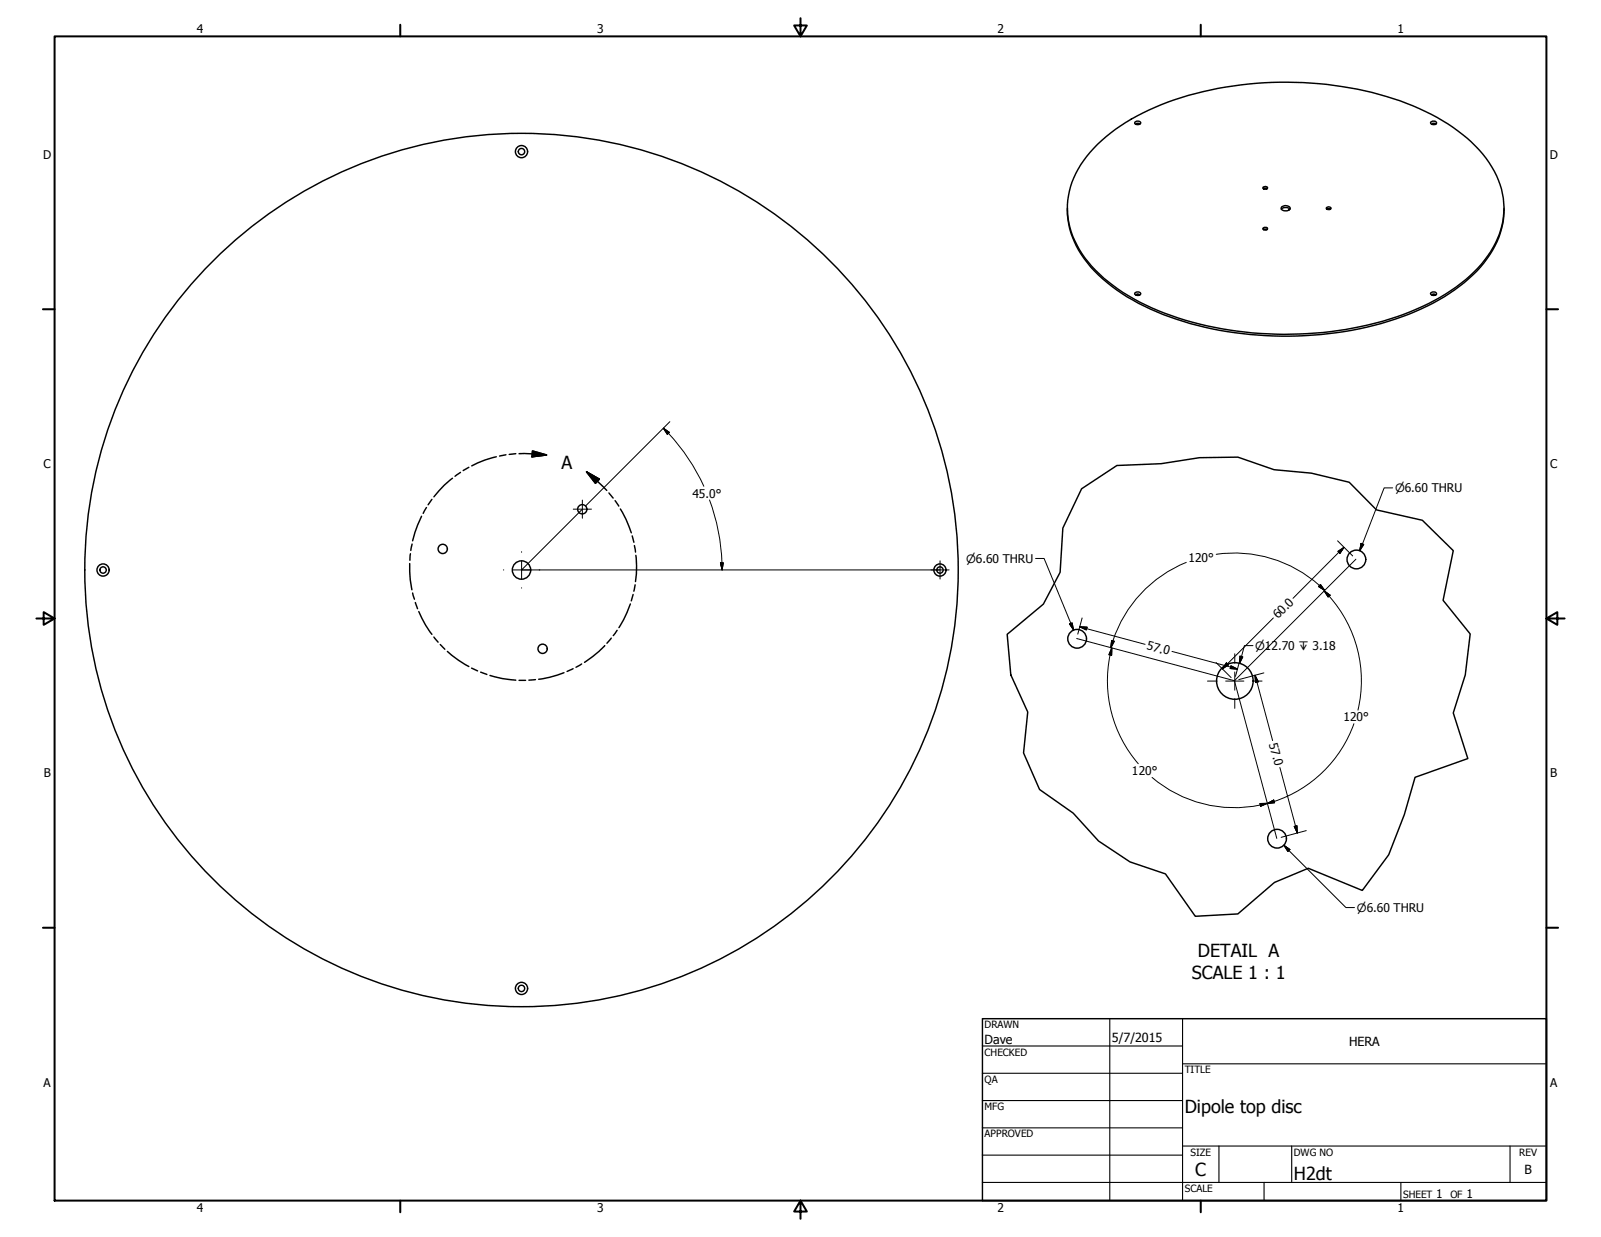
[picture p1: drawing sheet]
<svg xmlns="http://www.w3.org/2000/svg" width="559mm" height="432mm" viewBox="0 0 559 432" stroke-linecap="round" stroke-linejoin="round" font-family="sans-serif">
<!-- layer: Visible (ANSI) -->
<g fill="none" stroke="#000" stroke-width=".51">
<path d="M383.1 50.4a78.8 78.8 0 0 1 36.8-18.4 125 125 0 0 1 73.3 5 59.2 59.2 0 0 1 26.5 19.8 27.4 27.4 0 0 1-1.5 34 64.1 64.1 0 0 1-28.4 19 124.3 124.3 0 0 1-85.5-1.3 59 59 0 0 1-26.6-19.9 27.4 27.4 0 0 1 1.6-34zM396.1 42.7a1.2 1.2 0 0 1 2 .3 1.24 1.24 0 0 1-2.1-.1zM396.6 43.2l.8-.1 .2 .3-.3-.2-.7 .2zM499.4 42.7a1.09 1.09 0 0 1 1.1-.4 1.09 1.09 0 0 1 .8 .9 1.14 1.14 0 0 1-1.1 .3 1.14 1.14 0 0 1-.8-.8zM499.8 43.4a.61 .61 0 0 1 .6-.4 .61 .61 0 0 1 .6 .4M499.9 43.4l.2-.2 .8 .2M372.6 72.7a31.4 31.4 0 0 0 10.8 23.3 75.5 75.5 0 0 0 32.1 17 126 126 0 0 0 76-3.2 64.3 64.3 0 0 0 26.4-18 29.3 29.3 0 0 0 7.1-19.1M441 65.9l.5-.2 .7 .2a.88 .88 0 0 1-1.4-.4 .82 .82 0 0 1 .9-.4 .82 .82 0 0 1 .6 .7l-.1 .1M447.2 73a2.23 2.23 0 0 1 3 0M447.4 72.2a1.75 1.75 0 0 1 2.9 .8 1.89 1.89 0 0 1-3.1-.4zM463.1 73h1.2a.73 .73 0 0 1-.8 .2 .73 .73 0 0 1-.5-.7 .84 .84 0 0 1 .9-.3 .84 .84 0 0 1 .6 .7l-.2 .1M441 80.1h1.2a.82 .82 0 0 1-.8 .2 .82 .82 0 0 1-.6-.6 .82 .82 0 0 1 .9-.4 .82 .82 0 0 1 .6 .7l-.1 .1"/>
<path d="M396.1 102.3a1.2 1.2 0 0 1 2 .3 1.24 1.24 0 0 1-2.1-.1zM396.6 102.8l.8-.1 .2 .4-.5-.3-.5 .3zM499.4 102.3a1.09 1.09 0 0 1 1.1-.4 1.09 1.09 0 0 1 .8 .9 1.14 1.14 0 0 1-1.1 .4 1.14 1.14 0 0 1-.8-.9zM499.8 103.1a.61 .61 0 0 1 .6-.4 .61 .61 0 0 1 .6 .4M499.9 103.1l.5-.3 .5 .3"/>
<circle cx="182" cy="52.9" r="2.13"/>
<circle cx="182" cy="52.9" r="1.11"/>
<circle cx="203.2" cy="177.8" r="1.62"/>
<circle cx="36" cy="199" r="2.13"/>
<circle cx="36" cy="199" r="1.11"/>
<circle cx="154.5" cy="191.6" r="1.62"/>
<circle cx="182" cy="199" r="3.2"/>
<circle cx="182" cy="199" r="152.4"/>
<circle cx="328.1" cy="199" r="2.13"/>
<circle cx="328.1" cy="199" r="1.11"/>
<circle cx="473.4" cy="195.3" r="3.3"/>
<circle cx="189.4" cy="226.5" r="1.62"/>
<circle cx="376" cy="223" r="3.3"/>
<circle cx="431" cy="237.7" r="6.4"/>
<circle cx="445.7" cy="292.8" r="3.3"/>
<circle cx="182" cy="345" r="2.13"/>
<circle cx="182" cy="345" r="1.11"/>
</g>
<!-- layer: Break Line (ANSI) -->
<path d="M377.5 170.6l12.3-8.1 15.5-.6 13.4-2.1 13.4-.2 12.6 4.4 13 1.2 13.2 3.1 9.5 9.7 16 3.6 10.8 10.6-3.5 17.3 9.4 11.8-1.7 14.3-4.2 13.3 5.1 15.9-18.4 6.5-3.7 13.1-5.5 14-9.2 12.4-18.9-7.7-11.8 4.9-12.7 11-14.9 .8-10.4-14.7-12.4-4.2-11-7.3-8.8-9.8-11.8-8.2-5.5-12.8 1.4-14.3-5.9-12.9-1.3-14.2 12.7-10.5 5.8-11.1 1-15.5z" fill="none" stroke="#000" stroke-width=".51"/>
<!-- layer: Detail Boundary (ANSI) -->
<g fill="none" stroke="#000" stroke-width=".51">
<path d="M173.2 159.4a32.8 32.8 0 0 0-8.5 3.2M176.6 158.8l-2.2 .4M180 158.4l-2.3 .2M181.2 158.4l9.6 .4M185.9 157.4l4.9 1.4-5.1 .6zM148.8 177.2l-1.1 2M150.7 174.3l-1.3 1.9M157.9 166.9a32.4 32.4 0 0 0-6.5 6.5M160.7 164.9l-1.9 1.3M163.6 163.1l-1.9 1.2M204.7 164.7l4.5 2.6-1.4 1.4zM204.7 164.7l7.1 6.5"/>
<path d="M212.5 172.1l1.5 1.8M214.7 174.8l1.3 1.9M216.5 177.7a36.8 36.8 0 0 1 3.8 8.3M143 196.7v.1a35.7 35.7 0 0 0 .8 9.1M143.3 193.3l-.2 2.3M143.8 189.9l-.4 2.3M147.1 180.2l-2.3 5.6-.8 3M220.7 187.1l.5 2.2M221.4 190.4l.4 2.3M221.9 193.9a33.1 33.1 0 0 1-.1 9.1M144 207l.7 2.2M145 210.3l.7 2.2"/>
<path d="M146.2 213.5a33.3 33.3 0 0 0 4.5 7.9M220 210.8l-.2 .5a33.8 33.8 0 0 1-3.8 7.8M221 207.5l-.7 2.2M221.7 204.2l-.5 2.2M151.4 222.4l1.5 1.8M153.7 225l1.6 1.6M156.1 227.4a36.8 36.8 0 0 0 7.5 5.3M164.6 233.2l2.1 1M167.8 234.6l2.1 .9M171 235.8a35.6 35.6 0 0 0 9 1.6M181.2 237.5h2.3M186.9 237.2l-2.3 .2"/>
<path d="M196.8 234.8a34.7 34.7 0 0 1-8.8 2.3M200 233.4l-2.1 1M203 231.8l-2 1.1M211.1 225.4a33.8 33.8 0 0 1-7.1 5.8M213.4 222.8l-1.6 1.7M215.4 220l-1.3 1.9"/>
</g>
<path d="M185.7 159.4l5.1-.6zM185.9 157.4l4.9 1.4-5.1 .6zM204.7 164.7l4.5 2.6zM204.7 164.7l4.5 2.6-1.4 1.4z" fill="#000" stroke="#000" stroke-width=".51"/>
<!-- layer: Border (ANSI) -->
<g fill="none" stroke="#000" stroke-width=".7">
<path d="M19 12.7h520.8v406.4h-520.8zM139.7 8.6v4.1M279.4 6.3v6.4l-2.2-3.8h4.4l-2.2 3.8M419.1 8.6v4.1M15 107.9h4M539.8 107.9h4M12.7 215.9h6.3l-3.8-2.2v4.4l3.8-2.2M539.8 215.9l3.8 2.2v-4.4l-3.8 2.2h6.3M15 323.8h4M539.8 323.8h4M139.7 419.1v4.1M279.4 419.1l2.2 3.8h-4.4l2.2-3.8v6.3"/>
<path d="M419.1 419.1v4.1"/>
</g>
<!-- layer: Title (ANSI) -->
<g fill="none" stroke="#000" stroke-width=".38">
<path d="M387.3 355.6v63.5M412.7 355.6v63.5M342.9 365.1h69.8M342.9 374.6h69.8M412.7 371.3h127.1M342.9 384.2h69.8M342.9 393.7h69.8M342.9 412.7h196.9M342.9 403.2h69.8M412.7 400h127.1M425.4 400v12.7M441.2 412.7v6.4"/>
<path d="M450.8 400v12.7M488.9 412.7v6.4M527 400v12.7"/>
</g>
<path d="M342.9 355.6h196.9v63.5h-196.9z" fill="none" stroke="#000" stroke-width=".51"/>
<!-- layer: Sketch Geometry (ANSI) -->
<path d="M203.3 177.7l-21.2 21.2h146M473.3 195.2l-42.5 42.4M375.8 222.9l55 14.7 14.8 55.1" fill="none" stroke="#000" stroke-width=".35"/>
<!-- layer: Symbol (ANSI) -->
<path d="M486.1 170.3h-3l-8.5 21.9M361.4 194.9h3l10.3 25M475 189.7l1 .4-1.4 2.1zM373.3 217.8l.9-.4 .5 2.5zM432.8 229l1 .3-1.2 2.3zM437.3 225.4h-3l-1.7 6.2M448.1 295.1l2.1 1.4-.7 .7zM448.1 295.1l21.7 21.7h3" fill="none" stroke="#000" stroke-width=".35"/>
<path d="M475 189.7l-.4 2.5zM475 189.7l1 .4-1.4 2.1zM373.3 217.8l1.4 2.1zM373.3 217.8l.9-.4 .5 2.5zM432.8 229l-.2 2.6zM432.8 229l1 .3-1.2 2.3zM448.1 295.1l2.1 1.4zM448.1 295.1l2.1 1.4-.7 .7z" fill="#000" stroke="#000" stroke-width=".35"/>
<!-- layer: Center Mark (ANSI) -->
<g fill="none" stroke="#000" stroke-width=".35">
<path d="M200.1 177.7h6.3M203.3 174.6v6.3M175.7 198.9h.1M178.9 198.9h6.3M182.1 192.6v.2M182.1 195.8v6.3M188.2 198.9h.2M324.9 198.9h6.4M328.1 195.8v6.3M182.1 205.2v.1M421.4 237.7h3.4M427.8 237.7h6.3"/>
<path d="M431 228.2v3.3M431 234.6v6.3M437.2 237.7h3.3M431 243.9v3.4"/>
</g>
<!-- layer: Dimension (ANSI) -->
<g fill="none" stroke="#000" stroke-width=".35">
<path d="M231.5 149.5l2.1 1.4-.7 .7zM231.5 149.5l1.8 1.8M233.3 151.2l2.9 3.4 3.6 4.8 3.2 5 2.7 5.4M233.8 147.2l-29.4 29.4M247.6 174.5l1.9 5.7 1.3 5.8 .9 6 .3 4.4M251.5 196.5h1l-.5 2.4zM252 196.5v2.4M414 196.3a44.6 44.6 0 0 0-26.3 29.8M424.5 193.5a44.7 44.7 0 0 1 37.8 12.6M466.9 188.8l5.2 5.3M467 192.5l2.1-1.4-1.4 2.1zM469.1 191.1l-17.8 17.8"/>
<path d="M376.9 218.8l2.5 .1-.2 1zM376.9 218.8l22.8 6.1M377.7 215.7l-1.5 5.7M444.4 215.7l-17.7 17.8M460.9 204l1.4 2.1-2.1-1.4zM462.2 206.2l2 1.6-.7 .6zM462.2 206.2a44.4 44.4 0 0 1 11.8 41.7M387.5 228.6a44.3 44.3 0 0 0 9.8 38M388 223.6l.9 .2-1.2 2.3zM388 226.2v2.5l-1-.2zM388 226.2l-.5 2.5M409.1 227.4l22.8 6.2"/>
<path d="M424.4 231.3l5.3 5.2M428.1 231.4l.7 .7-2.1 1.4zM429.6 232.4l2.3 1.2-2.5-.2zM432.8 230.4l-1.6 5.7M438 235.7l1.2 2.3-1 .3zM438 235.7l6.2 22.8M441.1 234.9l-8.7 2.3M472.6 252.6a44.3 44.3 0 0 1-70.5 18.8M446.7 267.9l6.1 22.9M439.7 280.5l2.6-.1-2.3 1zM442.3 280.5l2.3-1.2 .3 .9zM451.7 288.5l1-.3 .1 2.6z"/>
<path d="M455.9 289.9l-8.7 2.4"/>
</g>
<g fill="#000" stroke="#000" stroke-width=".35">
<path d="M231.5 149.5l2.1 1.4zM231.5 149.5l2.1 1.4-.7 .7zM251.5 196.5l.5 2.4zM251.5 196.5h1l-.5 2.4zM469.1 191.1l-1.4 2.1zM467 192.5l2.1-1.4-1.4 2.1zM376.9 218.8l2.5 .1zM376.9 218.8l2.5 .1-.2 1zM460.2 204.7l2.1 1.4zM460.9 204l1.4 2.1-2.1-1.4zM462.2 206.2l2 1.6zM462.2 206.2l2 1.6-.7 .6z"/>
<path d="M388 223.6l-.3 2.5zM388 223.6l.9 .2-1.2 2.3zM388 226.2v2.5zM388 226.2v2.5l-1-.2zM428.1 231.4l-1.4 2.1zM428.1 231.4l.7 .7-2.1 1.4zM429.4 233.4l2.5 .2zM429.6 232.4l2.3 1.2-2.5-.2zM438 235.7l1.2 2.3zM438 235.7l1.2 2.3-1 .3zM442.3 280.5l2.3-1.2zM442.3 280.5l2.3-1.2 .3 .9z"/>
<path d="M440 281.4l2.3-1zM439.7 280.5l2.6-.1-2.3 1zM451.7 288.5l1.1 2.3zM451.7 288.5l1-.3 .1 2.6z"/>
</g>
<g font-size="6.3">
<text x="196" y="163.7">A</text>
<text x="418.1" y="334.2">DETAIL A</text>
<text x="416" y="341.7">SCALE 1 : 1</text>
<text x="413.5" y="388.6">Dipole top disc</text>
<text x="417.2" y="410.6">C</text>
<text x="451.6" y="411.9">H2dt</text>
</g>
<g font-size="4.4">
<text x="343.7" y="364.3">Dave</text>
<text x="388.1" y="363.7">5/7/2015</text>
<text x="470.9" y="365.1">HERA</text>
<text x="532.1" y="409.9">B</text>
</g>
<g font-size="4.2">
<text x="68.7" y="11.7">4</text>
<text x="208.4" y="11.7">3</text>
<text x="348.1" y="11.7">2</text>
<text x="487.8" y="11.7">1</text>
<text x="15.1" y="55.5">D</text>
<text x="540.9" y="55.5">D</text>
<text x="15.2" y="163.4">C</text>
<text x="541" y="163.4">C</text>
<text x="241.7" y="173.7">45.0°</text>
<text x="414.8" y="196.1">120°</text>
<text x="446.1" y="216.2" transform="rotate(-45 446.1 216.2)">60.0</text>
<text x="400" y="226.6" transform="rotate(15 400 226.6)">57.0</text>
<text x="468.9" y="251.8">120°</text>
<text x="442.9" y="259.7" transform="rotate(75 442.9 259.7)">57.0</text>
<text x="15.3" y="271.4">B</text>
<text x="395.1" y="270.5">120°</text>
<text x="541.1" y="271.4">B</text>
<text x="15.2" y="379.3">A</text>
<text x="541" y="379.3">A</text>
<text x="501.3" y="418.3">1</text>
<text x="511.8" y="418.3">1</text>
<text x="68.7" y="423.2">4</text>
<text x="208.4" y="423.2">3</text>
<text x="348.1" y="423.2">2</text>
<text x="487.8" y="423.2">1</text>
</g>
<g font-size="4">
<text x="486.9" y="171.8">⌀6.60 THRU</text>
<text x="337.2" y="196.5">⌀6.60 THRU</text>
<text x="438.1" y="226.9">⌀12.70 ↧ 3.18</text>
<text x="473.6" y="318.3">⌀6.60 THRU</text>
</g>
<g font-size="3.5">
<text x="343.7" y="358.9">DRAWN</text>
<text x="343.7" y="368.5">CHECKED</text>
<text x="413.5" y="374.6">TITLE</text>
<text x="343.7" y="378">QA</text>
<text x="343.7" y="387.5">MFG</text>
<text x="343.7" y="397.1">APPROVED</text>
<text x="415.5" y="403.4">SIZE</text>
<text x="451.6" y="403.4">DWG NO</text>
<text x="530.3" y="403.4">REV</text>
<text x="413.5" y="416.1">SCALE</text>
<text x="489.7" y="418.3">SHEET</text>
<text x="506.2" y="418.3">OF</text>
</g>
</svg>
